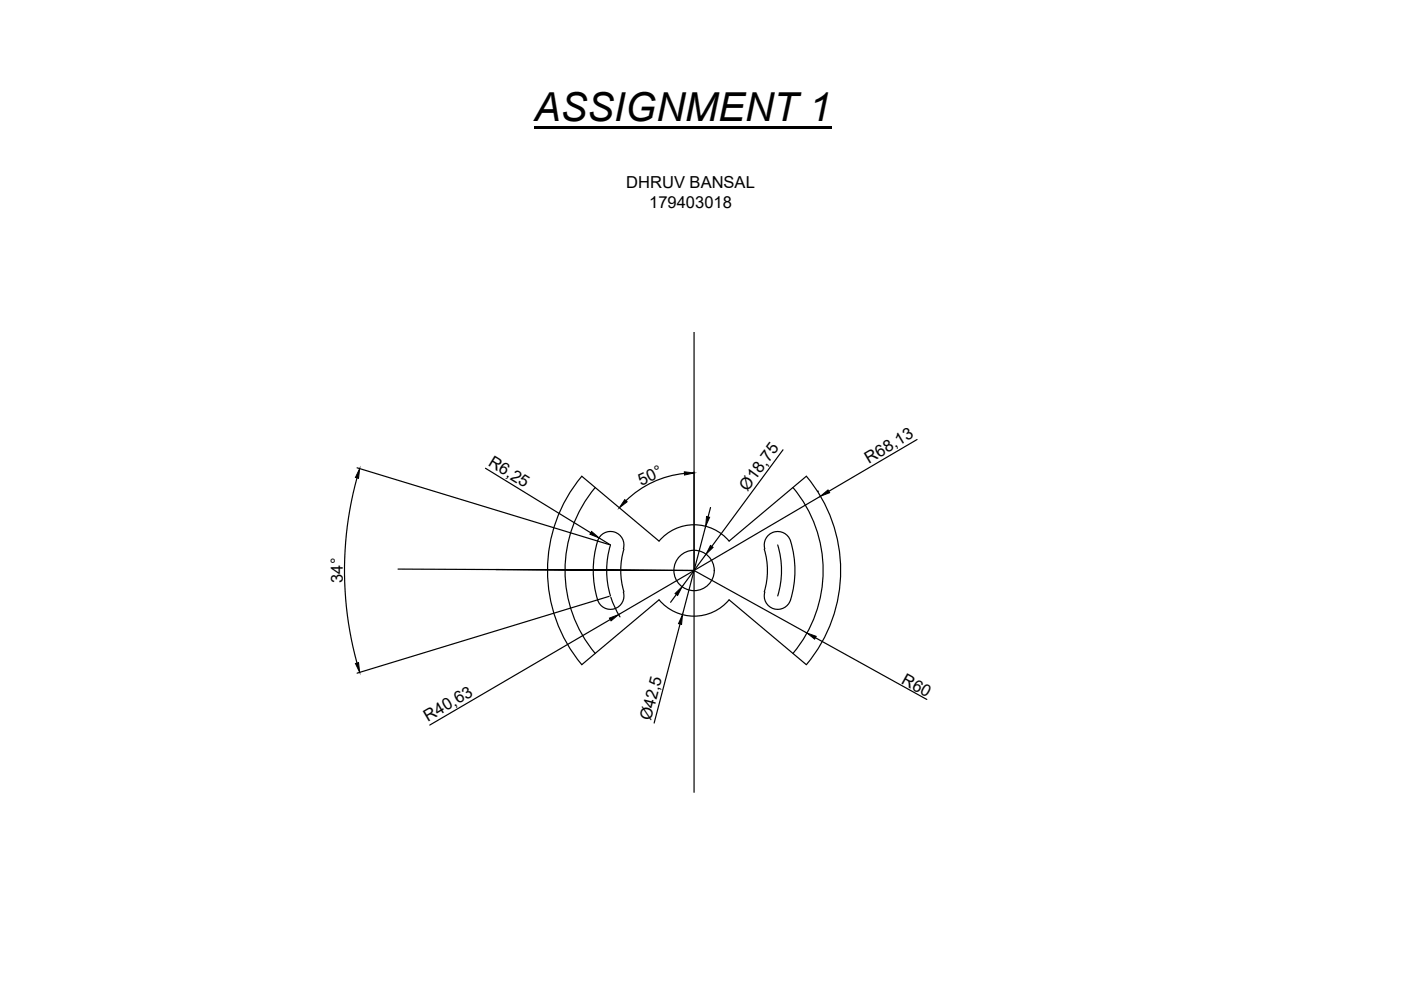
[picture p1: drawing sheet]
<svg xmlns="http://www.w3.org/2000/svg" width="297mm" height="210mm" viewBox="0 0 297 210" stroke-linecap="round" stroke-linejoin="round" font-family="sans-serif">
<!-- layer: 0 -->
<g fill="none" stroke="#000" stroke-width=".25">
<path d="M147.2 70.4v97.6M75.7 99.2l53.5 16.3M102.9 99.3l22.3 13.7M166 95.4l-15.1 20.5M194.4 93.2l-18.7 11M75.7 101.3a74 74 0 0 0 0 39.3M123.4 101l16.3 13.7a9.7 9.7 0 0 1 14.9 0l16.4-13.7a31.1 31.1 0 0 1 0 39.9l-16.4-13.7a9.7 9.7 0 0 1-14.9 0l-16.3 13.7a31.1 31.1 0 0 1 0-39.9zM126.2 103.4a27.4 27.4 0 0 0 0 35.1M126.7 114.7a2.85 2.85 0 0 1 3.6-1.9 2.85 2.85 0 0 1 1.9 3.6M126.7 114.7a21.4 21.4 0 0 0 0 12.5M127 114l2.4 1.5a18.5 18.5 0 0 0 0 10.9M132.3 116.4a15.6 15.6 0 0 0 0 9.1"/>
<path d="M145.1 100.4a20.7 20.7 0 0 0-12.4 5.8M147.2 100.1v20.9M149.6 111.6l-4.9 18.7M149.7 117.5l-5.1 6.9M150.6 107.6l-.5 2M162 116.4a15.6 15.6 0 0 1 0 9.1M162.2 116.4a2.85 2.85 0 0 1 1.9-3.6 2.85 2.85 0 0 1 3.5 1.9 21.4 21.4 0 0 1 0 12.5M164.9 115.5a18.5 18.5 0 0 1 0 10.9M168.1 103.4a27.4 27.4 0 0 1 0 35.1M173.3 104.2h.1M174 105.2l-26.8 15.8M84.4 120.7l62.8 .3-42.1-.2"/>
<path d="M129.2 126.4l-53.5 16.3M129.4 131.3l-38.3 22.4M129.5 126.6l.7 1.9 1.3 2.3M132.2 125.5a2.85 2.85 0 0 1-1.9 3.6 2.85 2.85 0 0 1-3.6-1.9M143.4 126l-1.2 1.7M144.2 132.3l-5.5 21M147.2 121h.1M147.2 121l23.9 13.2M147.2 121l-16 9.3M162.2 125.5a2.85 2.85 0 0 0 1.9 3.6 2.85 2.85 0 0 0 3.5-1.9M172.9 135.2l23.6 13.1"/>
<circle cx="147.2" cy="121" r="4.3"/>
</g>
<path d="M76.3 99.3l-.3 2.1-.6-.2zM125.4 112.7l1.6 1.3-1.9-.7zM132.5 105.9l.5 .5-1.7 1.3zM145.1 100l2.1 .3-2.1 .4zM149.8 109.5l.7 .2-.9 1.9zM150.6 115.7l.6 .4-1.5 1.4zM174 105.2l1.5-1.3 .4 .6zM129.2 131.1l2-.8-1.6 1.3zM143.1 125.8l1.5-1.4-.9 1.8zM144.7 130.3l-.2 2.1-.6-.2zM171.1 134.2l2 .7-.4 .6zM75.4 140.7l.6-.2 .3 2.1z" fill="#000" stroke="#000" stroke-width=".21"/>
<path d="M113.2 26.8h63.1v.6h-63.1z" fill="#000"/>
<text font-size="8.5" x="113.2" y="25.6">ASSIGNMENT 1</text>
<g font-size="3.5">
<text x="132.8" y="40">DHRUV BANSAL</text>
<text x="137.6" y="44.2">179403018</text>
<text x="103.3" y="98.6" transform="rotate(32 103.3 98.6)">R6,25</text>
<text x="184.2" y="98.3" transform="rotate(-30 184.2 98.3)">R68,13</text>
<text x="135.9" y="103" transform="rotate(-25 135.9 103)">50°</text>
<text x="158.5" y="104.3" transform="rotate(-54 158.5 104.3)">Ø18,75</text>
<text x="72.7" y="123.6" transform="rotate(-90 72.7 123.6)">34°</text>
<text x="190.9" y="144.8" transform="rotate(29 190.9 144.8)">R60</text>
<text x="90.7" y="153.1" transform="rotate(-30 90.7 153.1)">R40,63</text>
<text x="138" y="153" transform="rotate(-75 138 153)">Ø42,5</text>
</g>
</svg>
